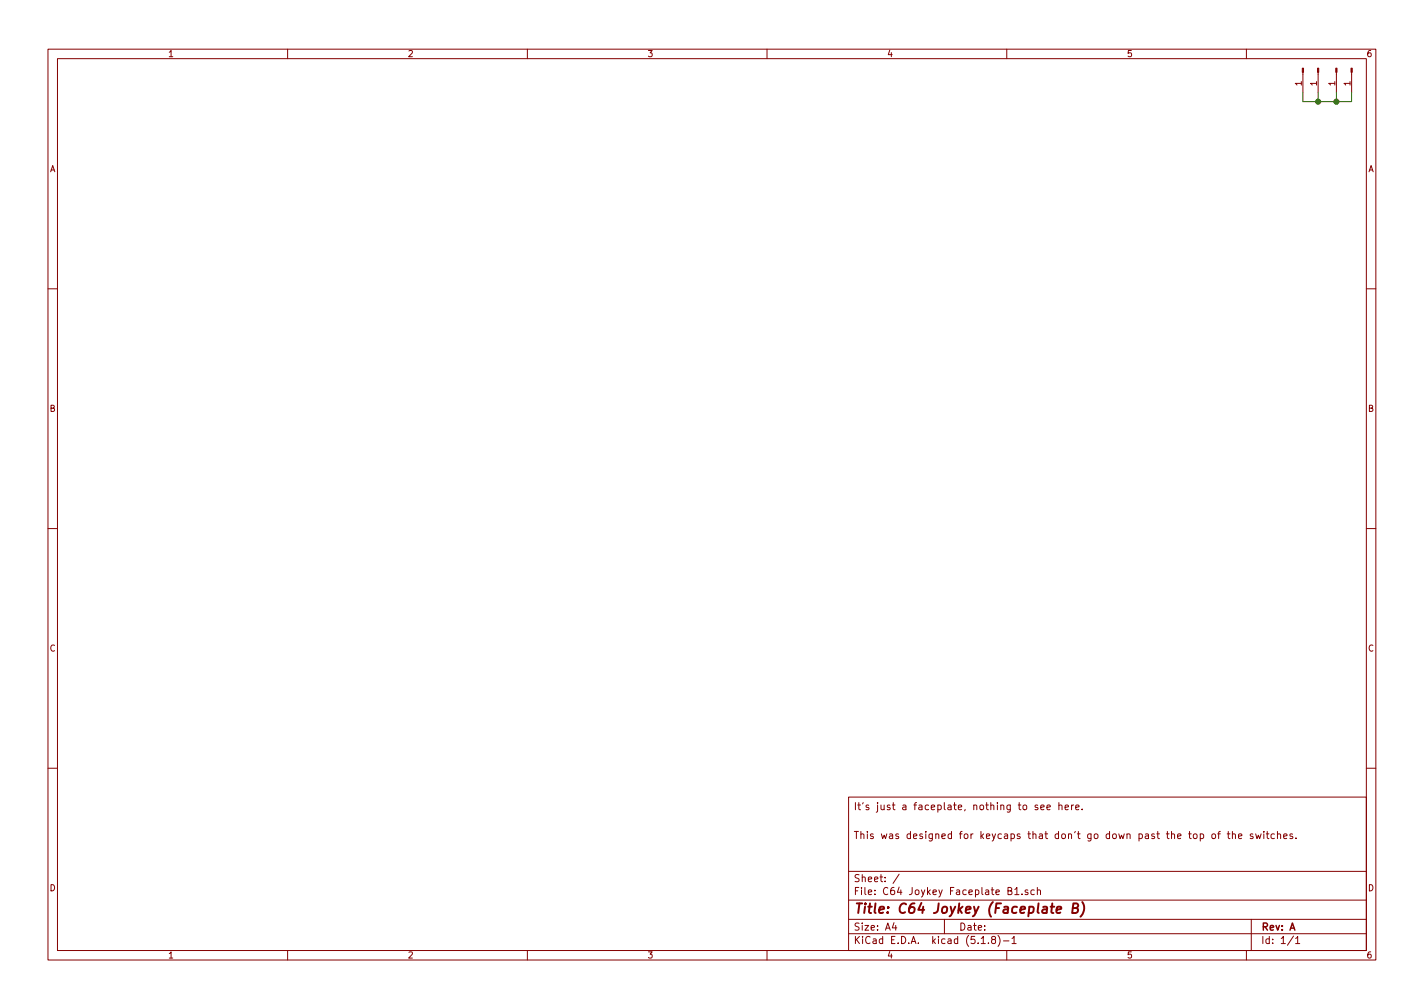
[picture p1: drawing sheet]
EESchema Schematic File Version 4
EELAYER 30 0
EELAYER END
$Descr A4 11693 8268
encoding utf-8
Sheet 1 1
Title "C64 Joykey (Faceplate B)"
Date ""
Rev "A"
Comp ""
Comment1 ""
Comment2 "This was designed for keycaps that don't go down past the top of the switches."
Comment3 ""
Comment4 "It's just a faceplate, nothing to see here."
$EndDescr
$Comp
L Connector:Conn_01x01_Male M1
U 1 1
P 10700 550
F 0 "M1" H 10700 650 50  0001 C CNN
F 1 "Mounting" H 10700 475 50  0001 C CNN
F 2 "mounting:M3_pin" H 10700 550 50  0001 C CNN
F 3 "~" H 10700 550 50  0001 C CNN
	1    10700 550 
	0    1    1    0   
$EndComp
$Comp
L Connector:Conn_01x01_Male M2
U 1 1
P 10825 550
F 0 "M2" H 10825 650 50  0001 C CNN
F 1 "Mounting" H 10825 475 50  0001 C CNN
F 2 "mounting:M3_pin" H 10825 550 50  0001 C CNN
F 3 "~" H 10825 550 50  0001 C CNN
	1    10825 550 
	0    1    1    0   
$EndComp
$Comp
L Connector:Conn_01x01_Male M3
U 1 1
P 10975 550
F 0 "M3" H 10975 650 50  0001 C CNN
F 1 "Mounting" H 10975 475 50  0001 C CNN
F 2 "mounting:M3_pin" H 10975 550 50  0001 C CNN
F 3 "~" H 10975 550 50  0001 C CNN
	1    10975 550 
	0    1    1    0   
$EndComp
$Comp
L Connector:Conn_01x01_Male M4
U 1 1
P 11100 550
F 0 "M4" H 11100 650 50  0001 C CNN
F 1 "Mounting" H 11100 475 50  0001 C CNN
F 2 "mounting:M3_pin" H 11100 550 50  0001 C CNN
F 3 "~" H 11100 550 50  0001 C CNN
	1    11100 550 
	0    1    1    0   
$EndComp
Wire Wire Line
	10700 750  10700 825 
Wire Wire Line
	10700 825  10825 825 
Wire Wire Line
	11100 825  11100 750 
Wire Wire Line
	10975 750  10975 825 
Connection ~ 10975 825 
Wire Wire Line
	10975 825  11100 825 
Wire Wire Line
	10825 750  10825 825 
Connection ~ 10825 825 
Wire Wire Line
	10825 825  10975 825 
$EndSCHEMATC
